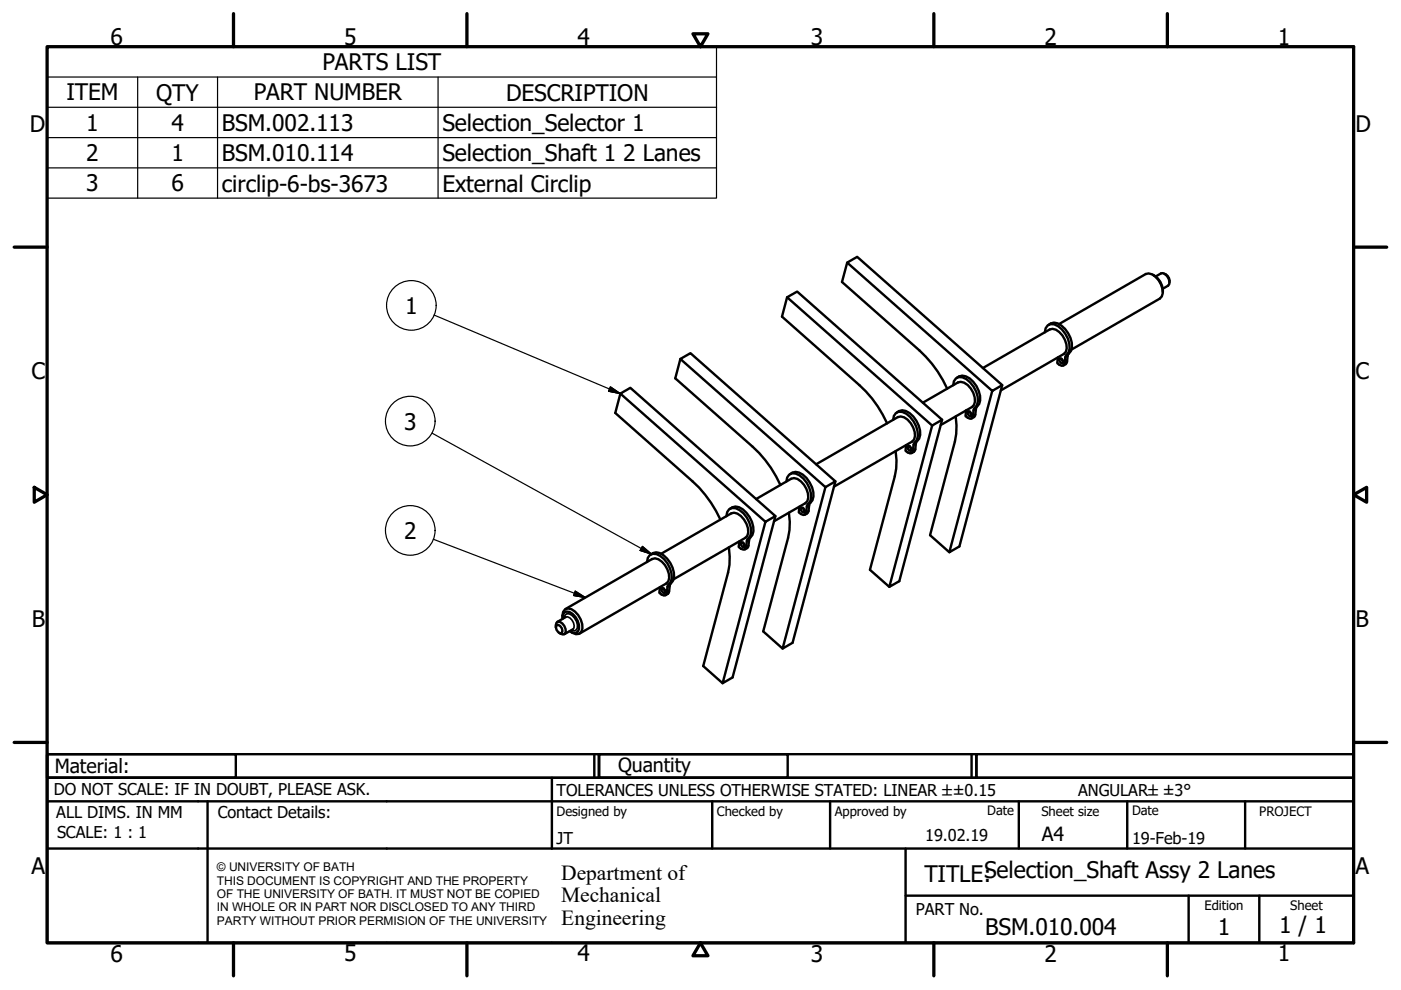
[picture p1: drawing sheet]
<svg xmlns="http://www.w3.org/2000/svg" width="297mm" height="210mm" viewBox="0 0 297 210" stroke-linecap="round" stroke-linejoin="round" font-family="sans-serif">
<!-- layer: Visible (ISO) -->
<g fill="none" stroke="#000" stroke-width=".51">
<path d="M179.6 55.7l-1.1 4.1 16.4 14.5a24.5 24.5 0 0 1 5.9 8.1M179.6 55.7l2.1-1.2 30.8 27.2-2.1 1.2zM244.4 58.2a3.9 3.9 0 0 1 2.1 3.7M245 58.6l1.1-.6a1.64 1.64 0 0 1 1.8 1.7v.6l-.3 .3-1.1 .6M246.9 58.1a1.63 1.63 0 0 1 1 1.8M144.3 76.1l-1.1 4.1 16.4 14.5a24.3 24.3 0 0 1 5.9 8.1M144.3 76.1l2.1-1.2 30.7 27.2-2.1 1.2zM166.9 63l-1.1 4.1 16.4 14.6a23.6 23.6 0 0 1 5.9 8.1M166.9 63l2.1-1.2 30.7 27.2-2.1 1.2zM208.4 78l14.1-8.1a2.35 2.35 0 0 1 2.8 1.3 3.7 3.7 0 0 1 .7 3.4l-.4 .4-13.4 7.8M221.5 70.5a1.63 1.63 0 0 1 1-1.7 1.63 1.63 0 0 1 1.8 .4 5.2 5.2 0 0 1 2.3 5.5 2.44 2.44 0 0 0-.9 2.3l-.2 .4-.4 .2-.9-.6 .1-1.2M222.3 68.9a1.97 1.97 0 0 1 2.7 .1 5.1 5.1 0 0 1 2.1 5.4 2.23 2.23 0 0 0-.9 2.3l-.1 .3-.7 .5"/>
<path d="M224.6 68.7l18.3-10.6a2.39 2.39 0 0 1 2.7 1.3 3.6 3.6 0 0 1 .7 3.4l-.4 .5-18.7 10.8M224.7 76h.3l.3 .4 .1 .4-.1 .2h-.4l-.2-.4-.1-.4zM225.1 76.1l.3 .5M131.5 83.5l-1 4.1 16.3 14.5a24.6 24.6 0 0 1 5.9 8.1M131.5 83.5l2.1-1.3 30.8 27.2-2.1 1.2zM173 98.4l17.4-10a2.4 2.4 0 0 1 2.7 1.3 3.7 3.7 0 0 1 .7 3.5l-.4 .4-16.6 9.6M189.4 89a1.63 1.63 0 0 1 .9-1.6 1.63 1.63 0 0 1 1.9 .3 5.2 5.2 0 0 1 2.2 5.6 2.36 2.36 0 0 0-.9 2.3l-.1 .4-.4 .1-1-.5 .1-1.2M189.9 95.6l.2 2-.1 1.7-.3 1.7-5.3 19.8 4.2 3.6M190.1 87.5a1.99 1.99 0 0 1 2.7 .1 5.1 5.1 0 0 1 2.1 5.4 2.3 2.3 0 0 0-.8 2.3l-.3 .5-.5 .3M192.6 94.5l.3 .1 .2 .4 .2 .4-.2 .2-.3-.1-.3-.3-.1-.4zM192.9 94.6l.3 .6M195.7 85.4l7.4-4.3a2.41 2.41 0 0 1 2.7 1.3 3.7 3.7 0 0 1 .7 3.4l-.4 .5-6.6 3.8"/>
<path d="M199.7 89l-9 34.2-2.1 1.2 9-34.2M202.1 81.7a1.62 1.62 0 0 1 .9-1.7 1.62 1.62 0 0 1 1.9 .4 5.2 5.2 0 0 1 2.2 5.5 2.3 2.3 0 0 0-.8 2.3l-.2 .5-.4 .1-1-.6 .1-1.2M202.6 88.3l.2 1.9-.1 1.8-.2 1.6-5.3 19.9 4.1 3.6M202.9 80.1a2.05 2.05 0 0 1 2.7 .1 5.2 5.2 0 0 1 2 5.5 2.23 2.23 0 0 0-.8 2.2l-.1 .3-.7 .5M205.3 87.2l.6 .4 .1 .4-.2 .3-.6-.5-.1-.4zM205.6 87.3l.4 .6M212.5 81.7l-9.1 34.2-2.1 1.2 9.1-34.2M137.2 119.2l.2-.9a1.61 1.61 0 0 1 2.6-.4 5.2 5.2 0 0 1 2.2 5.5 2.32 2.32 0 0 0-.8 2.3l-.2 .4-.4 .2-1-.6 .1-1.2M137.9 117.6a1.99 1.99 0 0 1 2.8 .1 5.1 5.1 0 0 1 2 5.4 2.35 2.35 0 0 0-.8 2.3l-.1 .3-.7 .5M140.2 117.4l14.8-8.5a2.34 2.34 0 0 1 2.7 1.2 3.6 3.6 0 0 1 .8 3.5l-.5 .4-15.2 8.8M154 109.4l.2-.8a1.61 1.61 0 0 1 2.6-.4 5.2 5.2 0 0 1 2.2 5.5 2.25 2.25 0 0 0-.8 2.3l-.2 .4-.4 .1-1-.5 .2-1.2M154.5 116l.2 3.8-.3 1.6-5.3 19.8 4.1 3.7"/>
<path d="M154.8 107.9a1.99 1.99 0 0 1 2.7 .1 5.2 5.2 0 0 1 2 5.4 2.29 2.29 0 0 0-.8 2.3l-.1 .3-.7 .5M157.2 114.9l.3 .1 .3 .4 .1 .4-.2 .2-.3-.1-.3-.3-.1-.4zM157.5 115.1l.4 .5M160.3 105.8l7.4-4.3a2.35 2.35 0 0 1 2.8 1.3 3.7 3.7 0 0 1 .7 3.4l-.4 .5-6.7 3.8M164.4 109.4l-9.1 34.2-2.1 1.3 9.1-34.3M166.7 102.1a1.62 1.62 0 0 1 1-1.7 1.62 1.62 0 0 1 1.8 .4 5.3 5.3 0 0 1 2.3 5.5 2.36 2.36 0 0 0-.9 2.3l-.2 .5-.4 .1-.9-.6 .1-1.2M167.3 108.7l.1 1.9v1.8l-.3 1.6-5.3 19.9 4.1 3.6M167.5 100.5a1.99 1.99 0 0 1 2.7 .1 5.1 5.1 0 0 1 2.1 5.5 2.23 2.23 0 0 0-.9 2.2l-.3 .6-.5 .2M169.9 107.6l.3 .1 .3 .3 .1 .4-.1 .3-.4-.1-.2-.4-.1-.4zM170.3 107.7l.3 .6M177.1 102.1l-9.1 34.2-2.1 1.2 9.1-34.2M117.9 133l.1-.9 .3-.3a1.86 1.86 0 0 1 1.5 2.6l-.4 .1-.8-.3"/>
<path d="M118 132.6a1.11 1.11 0 0 1 1.1 .4 1.11 1.11 0 0 1 0 1.2 1.11 1.11 0 0 1-1.1-.5 1.11 1.11 0 0 1 0-1.1zM119.3 130.9a1.43 1.43 0 0 1 .3-1.5 1.43 1.43 0 0 1 1.5-.2 4.1 4.1 0 0 1 2.2 4.8 1.49 1.49 0 0 1-2.3 0M119.3 131.2v-.7l.3-.6a1.75 1.75 0 0 1 2.4 .9 2.84 2.84 0 0 1 .5 3.1l-.4 .3h-.6l-.7-.4M119.9 129.1l18.4-10.6a2.37 2.37 0 0 1 2.7 1.3 3.7 3.7 0 0 1 .7 3.5l-.4 .4-18.4 10.6M119.9 130.8l-1.7 1.1M121.4 133.4l-1.7 1.1M140.4 124.7h.3l.3 .4 .1 .4-.2 .2h-.3l-.3-.4-.1-.4zM140.7 124.8l.4 .5"/>
</g>
<!-- layer: Visible Narrow (ISO) -->
<g fill="none" stroke="#000" stroke-width=".36">
<path d="M226.2 76.7l-.5 .3M226.4 75.5l-.5 .2M226.6 75l-.5 .2M194.1 95.3l-.6 .3M194.2 94l-.5 .3M194.4 93.5l-.4 .3M206.8 87.9l-.5 .3M206.9 86.7l-.5 .3M207.2 86.2l-.5 .3M158.7 115.7l-.5 .3M158.8 114.4l-.5 .3M159.1 114l-.5 .2"/>
<path d="M171.4 108.3l-.5 .3M171.6 107.1l-.5 .3M171.8 106.6l-.5 .3M119.6 131l.2-.5 .3-.4a2.34 2.34 0 0 1 2.3 2.4v.7l-.3 .4-.4 .2-.6-.2M119.9 130.8a1.64 1.64 0 0 1 1.8 1.8v.5l-.3 .3M141.9 125.4l-.5 .3M142 124.2l-.5 .2M142.3 123.7l-.5 .2"/>
</g>
<!-- layer: Symbol (ISO) -->
<g fill="none" stroke="#000" stroke-width=".25">
<path d="M10 16.3v-6.4h141.9v6.4M10 16.3h141.9v6.4M10 16.3v25.7h141.9v-19.3M29.2 16.3v25.7M46.1 16.3v25.7M92.9 16.3v25.7M10 22.7h141.9M10 29.2h141.9M10 35.6h141.9M92 66.8l39.5 16.7M91.6 91.8l46.6 25.7M129.4 82l2.1 1.5-2.5-.6z"/>
<path d="M91.9 114.3l32.2 12.4M136.2 115.8l2 1.7-2.5-.8zM122 125.3l2.1 1.4-2.5-.4z"/>
<circle cx="87.2" cy="64.8" r="5.3"/>
<circle cx="87" cy="89.3" r="5.3"/>
<circle cx="87" cy="112.5" r="5.3"/>
</g>
<!-- layer: Border (ISO) -->
<g fill="none" stroke="#000" stroke-width=".7">
<path d="M10 9.9h277v190h-277zM49.5 2.9v7M99 2.9v7M146.9 7.2h3.2l-1.6 2.7zM198 2.9v7M247.5 2.9v7M3 52.4h7M287 52.4h7M7.3 103.3l2.7 1.6-2.7 1.6zM287 104.9l2.8-1.6v3.2zM3 157.4h7M287 157.4h7"/>
<path d="M49.5 199.9v7M99 199.9v7M148.5 199.9l1.6 2.7h-3.2zM198 199.9v7M247.5 199.9v7"/>
</g>
<!-- layer: Title (ISO) -->
<g fill="none" stroke="#000" stroke-width=".51">
<path d="M10 159.9h40v5h-40zM10 159.9h117v5h-117zM126 159.9v5M127 159.9h40v5h-40zM127 159.9h80v5h-80zM206 159.9v5M207 159.9h80v5h-80zM10 169.9v-5h277v5M10 169.9h277v30h-277zM10 179.9h277M44 169.9v30M117 164.9v15"/>
<path d="M151 169.9v10M176 169.9v10M192 179.9v20M216 169.9v10M239 169.9v10M264 169.9v10M192 189.9h95M252 189.9v10M267 189.9v10"/>
</g>
<!-- layer: Symbol (ISO) -->
<path d="M129 82.9l2.5 .6zM129.4 82l2.1 1.5-2.5-.6zM135.7 116.7l2.5 .8zM136.2 115.8l2 1.7-2.5-.8zM121.6 126.3l2.5 .4zM122 125.3l2.1 1.4-2.5-.4z" fill="#000" stroke="#000" stroke-width=".25"/>
<g font-size="4.8">
<text x="23.4" y="9.5">6</text>
<text x="72.9" y="9.5">5</text>
<text x="122.4" y="9.5">4</text>
<text x="171.9" y="9.5">3</text>
<text x="221.4" y="9.5">2</text>
<text x="270.9" y="9.5">1</text>
<text x="68.3" y="14.9">PARTS LIST</text>
<text x="14.1" y="21.3">ITEM</text>
<text x="33.1" y="21.3">QTY</text>
<text x="53.8" y="21.3">PART NUMBER</text>
<text x="107.3" y="21.3">DESCRIPTION</text>
<text x="6.3" y="27.9">D</text>
<text x="18.3" y="27.7">1</text>
<text x="36.3" y="27.7">4</text>
<text x="47" y="27.7">BSM.002.113</text>
<text x="93.8" y="27.8">Selection_Selector 1</text>
<text x="287.4" y="27.9">D</text>
<text x="18.3" y="34.2">2</text>
<text x="36.3" y="34.1">1</text>
<text x="47" y="34.2">BSM.010.114</text>
<text x="93.8" y="34.2">Selection_Shaft 1</text>
<text x="132.1" y="34.2">2 Lanes</text>
<text x="18.3" y="40.6">3</text>
<text x="36.3" y="40.6">6</text>
<text x="47" y="40.6">circlip-6-bs-3673</text>
<text x="93.8" y="40.6">External Circlip</text>
<text x="85.9" y="66.5">1</text>
<text x="6.7" y="80.4">C</text>
<text x="287.4" y="80.4">C</text>
<text x="85.7" y="91.1">3</text>
<text x="85.7" y="114.3">2</text>
<text x="6.8" y="132.9">B</text>
<text x="287.4" y="132.9">B</text>
<text x="6.7" y="185.4">A</text>
<text x="287.4" y="185.4">A</text>
<text x="196" y="187">TITLE:Selection_Shaft Assy 2 Lanes</text>
<text x="271.2" y="197.9">1 / 1</text>
<text x="23.4" y="203.9">6</text>
<text x="72.9" y="203.8">5</text>
<text x="122.4" y="203.8">4</text>
<text x="171.9" y="203.9">3</text>
<text x="208.9" y="198.2">BSM.010.004</text>
<text x="221.4" y="203.9">2</text>
<text x="258.2" y="198.2">1</text>
<text x="270.9" y="203.8">1</text>
</g>
<g font-size="4.6">
<text x="119" y="186.5">Department of</text>
<text x="119" y="191.3">Mechanical</text>
<text x="119" y="196">Engineering</text>
</g>
<g font-size="4.1">
<text x="11.6" y="163.9">Material:</text>
<text x="131" y="163.7">Quantity</text>
<text x="220.9" y="178.4">A4</text>
</g>
<g font-size="3.5">
<text x="11.4" y="168.5">DO NOT SCALE: IF IN DOUBT, PLEASE ASK.</text>
<text x="11.9" y="173.5">ALL DIMS. IN MM</text>
<text x="46.2" y="173.5">Contact Details:</text>
<text x="118" y="168.8">TOLERANCES UNLESS OTHERWISE STATED: LINEAR ±±0.15</text>
<text x="228.6" y="168.8">ANGULAR±±3°</text>
<text x="12.1" y="177.6">SCALE: 1 : 1</text>
<text x="118" y="178.9">JT</text>
<text x="196.2" y="178.3">19.02.19</text>
<text x="240" y="178.9">19-Feb-19</text>
<text x="194.2" y="194.1">PART No.</text>
</g>
<g font-size="2.8">
<text x="118" y="173">Designed by</text>
<text x="152" y="173">Checked by</text>
<text x="177" y="173">Approved by</text>
<text x="209.3" y="172.9">Date</text>
<text x="220.8" y="173">Sheet size</text>
<text x="240" y="172.9">Date</text>
<text x="267" y="172.9">PROJECT</text>
<text x="255.4" y="193">Edition</text>
<text x="273.6" y="193">Sheet</text>
</g>
<g font-size="2.5">
<text x="46" y="184.7">© UNIVERSITY OF BATH</text>
<text x="46" y="187.6">THIS DOCUMENT IS COPYRIGHT AND THE PROPERTY</text>
<text x="46" y="190.4">OF THE UNIVERSITY OF BATH. IT MUST NOT BE COPIED</text>
<text x="46" y="193.2">IN WHOLE OR IN PART NOR DISCLOSED TO ANY THIRD</text>
<text x="46" y="196.1">PARTY WITHOUT PRIOR PERMISION OF THE UNIVERSITY</text>
</g>
</svg>
